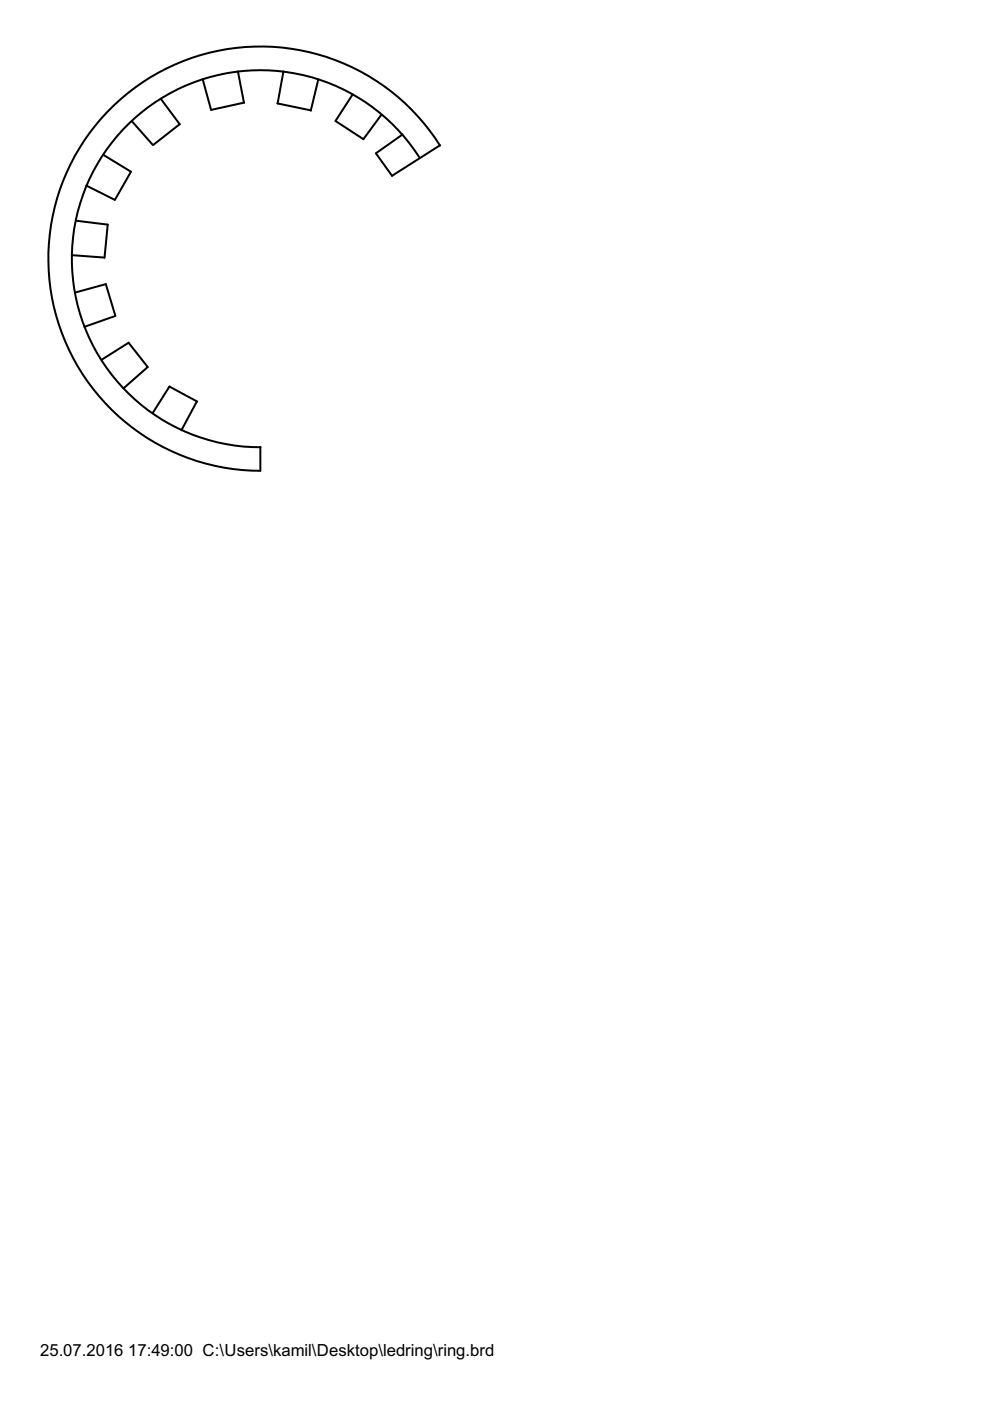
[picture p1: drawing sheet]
<svg xmlns="http://www.w3.org/2000/svg" width="210mm" height="297mm" viewBox="0 0 210 297" stroke-linecap="round" stroke-linejoin="round" font-family="sans-serif">
<g fill="none" stroke="#000" stroke-width=".42">
<path d="M43 16.8l1.8 6.5M50.4 15.1l1.3 6.7-6.8 1.5M60.1 15.1l-1.2 6.8M67.5 16.8l-1.6 6.7M18.3 39.3l6 3.1M22 32.9l5.8 3.5-3.4 6M27.9 25.7l4.5 5M34.1 20.9l4 5.4-5.6 4.4M58.8 21.9l7.2 1.5M74.8 20l-3.7 5.6M80.8 24.4l-3.8 5.1-5.8-3.8M85.3 28.5l-5.6 4"/>
<path d="M88.9 33.3a40 40 0 0 0-68.7 2.4 40 40 0 0 0 35 59.1M93.3 30.9a45 45 0 0 0-77.4 2.2 45 45 0 0 0 39.3 66.7v-5M93.3 30.8l-10.2 6.5-3.4-4.7M15.3 54.1l6.9 .5M16.2 46.8l6.6 .8-.6 7M16 62l6.4-1.8 2.1 6.8M21.6 76.3l5.7-3.6 4 5.1M24.4 67l-6.5 2.3M31.3 77.9l-5.1 4.4M41.7 85.2l-3.2 6M41.8 85.1l-5.9-3.1-3.5 5.5"/>
</g>
<g font-size="4">
<text x="8.5" y="287.5">25.07.2016</text>
<text x="27.2" y="287.5">17:49:00 C:\Users\kamil\Desktop\ledring\ring.brd</text>
</g>
</svg>
